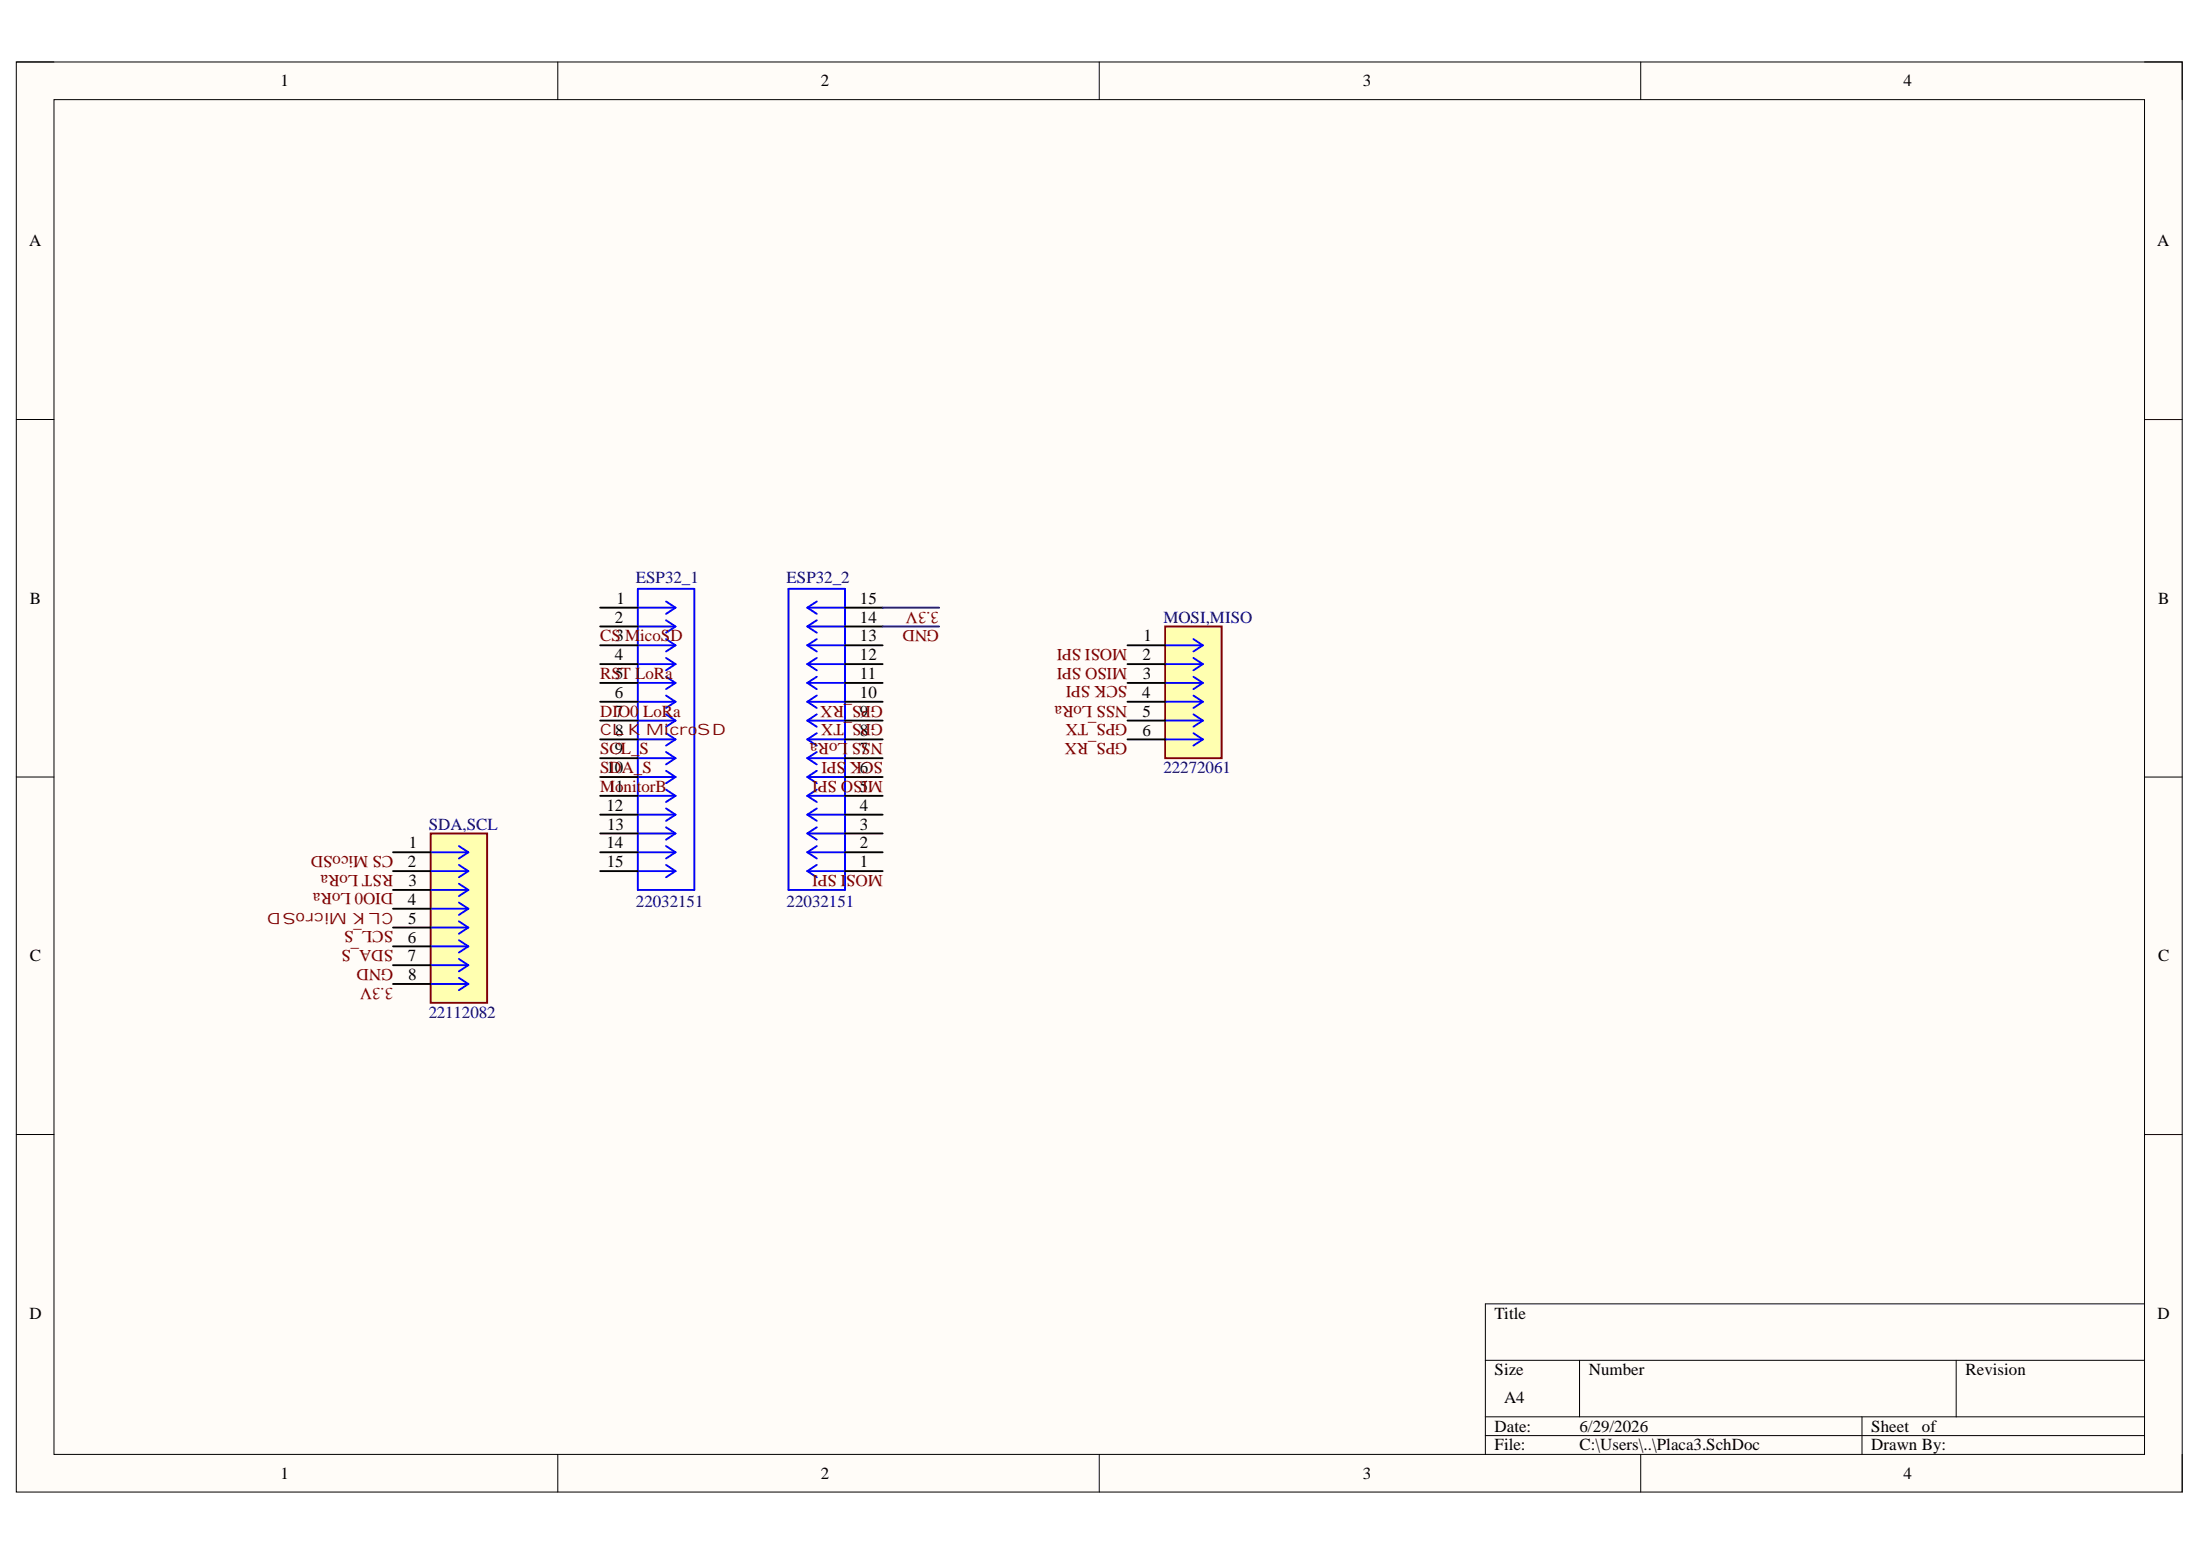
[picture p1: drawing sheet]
<svg xmlns="http://www.w3.org/2000/svg" width="297mm" height="210mm" viewBox="0 0 297 210" stroke-linecap="round" stroke-linejoin="round" font-family="sans-serif">
<path d="M2.2 8.4h292.4v193h-292.4z" fill-rule="evenodd" fill="#fffcf8"/>
<path d="M2.2 8.4h292.4v193h-292.4z" fill="none" stroke="#000" stroke-width=".14"/>
<path d="M7.3 13.4h282.2v182.9h-282.2z" fill-rule="evenodd" fill="#fffcf8"/>
<g fill="none" stroke="#000" stroke-width=".14">
<path d="M2.2 8.4h5.1M7.3 13.4h282.2v182.9h-282.2zM75.3 8.4v5M148.4 8.4v5M221.5 8.4v5M289.5 8.4h5.1v5M2.2 56.6h5.1M289.5 56.6h5.1M2.2 104.9h5.1M289.5 104.9h5.1M2.2 153.1h5.1M289.5 153.1h5.1"/>
<path d="M289.5 176h-88.9v20.3M75.3 196.3v5.1M148.4 196.3v5.1M200.6 183.6h88.9M200.6 191.3h88.9M200.6 193.8h88.9M213.3 183.6v7.7M221.5 196.3v5.1M251.4 191.3v5M264.1 183.6v7.7M294.6 196.3v5.1"/>
</g>
<g fill="none" stroke="#00f" stroke-width=".25">
<path d="M86.1 79.5h7.6v40.6h-7.6zM106.5 79.5h7.6v40.6h-7.6zM86.1 99.8h5.1M86.1 97.3h5.1M86.1 94.7h5.1M86.1 92.2h5.1M86.1 89.6h5.1M86.1 87.1h5.1M86.1 84.6h5.1M86.1 82h5.1M89.9 81.2l1.3 .8M89.9 83.7l1.3 .9"/>
<path d="M89.9 86.3l1.3 .8M89.9 88.8l1.3 .8M89.9 91.4l1.3 .8M89.9 93.9l1.3 .8M89.9 96.4l1.3 .9M89.9 99l1.3 .8M91.2 82l-1.3 .9M91.2 84.6l-1.3 .8M91.2 87.1l-1.3 .8M91.2 89.6l-1.3 .9M91.2 92.2l-1.3 .8M91.2 94.7l-1.3 .9"/>
<path d="M91.2 97.3l-1.3 .8M91.2 99.8l-1.3 .8M109 99.8h5.1M109 97.3h5.1M109 94.7h5.1M109 92.2h5.1M109 89.6h5.1M109 87.1h5.1M109 84.6h5.1M109 82h5.1M109 99.8l1.3 .8M109 97.3l1.3 .8"/>
<path d="M109 94.7l1.3 .9M109 92.2l1.3 .8M109 89.6l1.3 .9M109 87.1l1.3 .8M109 84.6l1.3 .8M109 82l1.3 .9M110.3 99l-1.3 .8M110.3 96.4l-1.3 .9M110.3 93.9l-1.3 .8M110.3 91.4l-1.3 .8M110.3 88.8l-1.3 .8M110.3 86.3l-1.3 .8"/>
<path d="M110.3 83.7l-1.3 .9M110.3 81.2l-1.3 .8M86.1 117.6h5.1M86.1 115h5.1M86.1 112.5h5.1M86.1 110h5.1M86.1 107.4h5.1M86.1 104.9h5.1M86.1 102.3h5.1M89.9 101.5l1.3 .8M89.9 104l1.3 .9M89.9 106.6l1.3 .8"/>
<path d="M89.9 109.1l1.3 .9M89.9 111.7l1.3 .8M89.9 114.2l1.3 .8M89.9 116.7l1.3 .9M91.2 102.3l-1.3 .9M91.2 104.9l-1.3 .8M91.2 107.4l-1.3 .9M91.2 110l-1.3 .8M91.2 112.5l-1.3 .8M91.2 115l-1.3 .9M91.2 117.6l-1.3 .8M109 117.6h5.1"/>
<path d="M109 115h5.1M109 112.5h5.1M109 110h5.1M109 107.4h5.1M109 104.9h5.1M109 102.3h5.1M109 117.6l1.3 .8M109 115l1.3 .9M109 112.5l1.3 .8M109 110l1.3 .8M109 107.4l1.3 .9M109 104.9l1.3 .8"/>
<path d="M109 102.3l1.3 .9M110.3 116.7l-1.3 .9M110.3 114.2l-1.3 .8M110.3 111.7l-1.3 .8M110.3 109.1l-1.3 .9M110.3 106.6l-1.3 .8M110.3 104l-1.3 .9M110.3 101.5l-1.3 .8"/>
</g>
<g fill="none" stroke="#000" stroke-width=".25">
<path d="M81 84.6h5.1M81 82h5.1M81 99.8h5.1M81 97.3h5.1M81 94.7h5.1M81 92.2h5.1M81 89.6h5.1M81 87.1h5.1M114.1 99.8h5.1M114.1 97.3h5.1M114.1 94.7h5.1M114.1 92.2h5.1"/>
<path d="M114.1 89.6h5.1M114.1 87.1h5.1M114.1 84.6h5.1M114.1 82h5.1M81 117.6h5.1M81 115h5.1M81 112.5h5.1M81 110h5.1M81 107.4h5.1M81 104.9h5.1M81 102.3h5.1M114.1 117.6h5.1"/>
<path d="M114.1 115h5.1M114.1 112.5h5.1M114.1 110h5.1M114.1 107.4h5.1M114.1 104.9h5.1M114.1 102.3h5.1"/>
</g>
<path d="M119.2 82h7.6M119.2 84.6h7.6" fill="none" stroke="#000080" stroke-width=".25"/>
<path d="M58.1 112.5h7.7v22.9h-7.7z" fill-rule="evenodd" fill="#ffffb0"/>
<path d="M58.1 112.5h7.7v22.9h-7.7z" fill="none" stroke="#800000" stroke-width=".25"/>
<g fill="none" stroke="#00f" stroke-width=".25">
<path d="M58.1 115h5.1M58.1 117.6h5.1M62 114.2l1.2 .8M62 116.7l1.2 .9M62 119.3l1.2 .8M63.2 115l-1.2 .9M63.2 117.6l-1.2 .8M58.1 120.1h5.1M58.1 122.7h5.1M58.1 125.2h5.1M58.1 127.7h5.1M58.1 130.3h5.1"/>
<path d="M58.1 132.8h5.1M62 121.8l1.2 .9M62 124.4l1.2 .8M62 126.9l1.2 .8M62 129.4l1.2 .9M62 132l1.2 .8M63.2 120.1l-1.2 .9M63.2 122.7l-1.2 .8M63.2 125.2l-1.2 .8M63.2 127.7l-1.2 .9M63.2 130.3l-1.2 .8M63.2 132.8l-1.2 .9"/>
</g>
<path d="M53.1 115h5M53.1 117.6h5M53.1 120.1h5M53.1 122.7h5M53.1 125.2h5M53.1 127.7h5M53.1 130.3h5M53.1 132.8h5" fill="none" stroke="#000" stroke-width=".25"/>
<path d="M157.3 84.6h7.6v17.7h-7.6z" fill-rule="evenodd" fill="#ffffb0"/>
<path d="M157.3 84.6h7.6v17.7h-7.6z" fill="none" stroke="#800000" stroke-width=".25"/>
<g fill="none" stroke="#00f" stroke-width=".25">
<path d="M157.3 87.1h5.1M157.3 89.6h5.1M157.3 92.2h5.1M157.3 94.7h5.1M157.3 97.3h5.1M157.3 99.8h5.1M161.1 86.3l1.3 .8M161.1 88.8l1.3 .8M161.1 91.4l1.3 .8M161.1 93.9l1.3 .8M161.1 96.4l1.3 .9M161.1 99l1.3 .8"/>
<path d="M162.4 87.1l-1.3 .8M162.4 89.6l-1.3 .9M162.4 92.2l-1.3 .8M162.4 94.7l-1.3 .9M162.4 97.3l-1.3 .8M162.4 99.8l-1.3 .8"/>
</g>
<path d="M152.2 87.1h5.1M152.2 89.6h5.1M152.2 92.2h5.1M152.2 94.7h5.1M152.2 97.3h5.1M152.2 99.8h5.1" fill="none" stroke="#000" stroke-width=".25"/>
<g font-size="2.3">
<text x="37.9" y="11.7">1</text>
<text x="110.8" y="11.7">2</text>
<text x="184" y="11.7">3</text>
<text x="257" y="11.7">4</text>
<text x="3.9" y="33.2">A</text>
<text x="291.3" y="33.2">A</text>
<text x="4" y="81.5">B</text>
<text x="83.2" y="81.5">1</text>
<text x="116.1" y="81.5">15</text>
<text x="291.4" y="81.5">B</text>
<text x="83" y="84">2</text>
<text x="83" y="89.1">4</text>
<text x="83.1" y="86.6">3</text>
<text x="116.1" y="89.1">12</text>
<text x="116.1" y="86.6">13</text>
<text x="116.1" y="84">14</text>
<text x="154.2" y="89.1">2</text>
<text x="154.4" y="86.6">1</text>
<text x="83" y="94.2">6</text>
<text x="83.1" y="91.7">5</text>
<text x="116.1" y="94.2">10</text>
<text x="116.1" y="91.7">11</text>
<text x="154.2" y="94.2">4</text>
<text x="154.3" y="91.7">3</text>
<text x="83" y="96.8">7</text>
<text x="83" y="101.8">9</text>
<text x="83.1" y="99.3">8</text>
<text x="116.1" y="101.8">7</text>
<text x="116.1" y="99.3">8</text>
<text x="116.1" y="96.8">9</text>
<text x="154.2" y="99.3">6</text>
<text x="154.3" y="96.8">5</text>
<text x="81.9" y="104.4">10</text>
<text x="82" y="106.9">11</text>
<text x="116.1" y="106.9">5</text>
<text x="116.1" y="104.4">6</text>
<text x="81.9" y="109.4">12</text>
<text x="82" y="112">13</text>
<text x="116.1" y="112">3</text>
<text x="116.1" y="109.4">4</text>
<text x="55.1" y="117.1">2</text>
<text x="55.1" y="119.6">3</text>
<text x="55.2" y="114.5">1</text>
<text x="81.9" y="114.5">14</text>
<text x="81.9" y="117.1">15</text>
<text x="116.1" y="117.1">1</text>
<text x="116.1" y="114.5">2</text>
<text x="55.1" y="122.2">4</text>
<text x="55.1" y="124.7">5</text>
<text x="4" y="129.8">C</text>
<text x="55.1" y="127.2">6</text>
<text x="55.1" y="129.8">7</text>
<text x="291.4" y="129.8">C</text>
<text x="55.1" y="132.3">8</text>
<text x="4" y="178">D</text>
<text x="201.8" y="178">Title</text>
<text x="291.3" y="178">D</text>
<text x="201.8" y="185.6">Size</text>
<text x="214.5" y="185.6">Number</text>
<text x="265.4" y="185.6">Revision</text>
<text x="203.1" y="189.4">A4</text>
<text x="201.8" y="193.2">Date:</text>
<text x="201.8" y="195.8">File:</text>
<text x="213.3" y="193.2">6/29/2026</text>
<text x="213.3" y="195.8">C:\Users\..\Placa3.SchDoc</text>
<text x="252.7" y="193.2">Sheet</text>
<text x="252.7" y="195.8">Drawn By:</text>
<text x="259.5" y="193.2">of</text>
<text x="37.9" y="199.6">1</text>
<text x="110.8" y="199.6">2</text>
<text x="184" y="199.6">3</text>
<text x="257" y="199.6">4</text>
</g>
<g font-size="2.3" fill="#000080">
<text x="85.9" y="78.7">ESP32_1</text>
<text x="106.2" y="78.7">ESP32_2</text>
<text x="157.1" y="84">MOSI,MISO</text>
<text x="157.1" y="104.4">22272061</text>
<text x="57.9" y="112">SDA,SCL</text>
<text x="85.9" y="122.4">22032151</text>
<text x="106.2" y="122.4">22032151</text>
<text x="57.9" y="137.4">22112082</text>
</g>
<g font-size="2.3" fill="#800000">
<text x="126.8" y="82.6" transform="rotate(-180 126.8 82.6)">3.3V</text>
<text x="81" y="86.6">CS MicoSD</text>
<text x="126.8" y="85" transform="rotate(-180 126.8 85)">GND</text>
<text x="152.2" y="87.6" transform="rotate(-180 152.2 87.6)">MOSI SPI</text>
<text x="81" y="91.7">RST LoRa</text>
<text x="113.9" y="95.2" transform="rotate(-180 113.9 95.2)">RX</text>
<text x="119.2" y="95.2" transform="rotate(-180 119.2 95.2)">GPS_</text>
<text x="152.2" y="95.2" transform="rotate(-180 152.2 95.2)">NSS LoRa</text>
<text x="152.2" y="92.7" transform="rotate(-180 152.2 92.7)">SCK SPI</text>
<text x="152.2" y="90.1" transform="rotate(-180 152.2 90.1)">MISO SPI</text>
<text x="81" y="101.8">SCL_S</text>
<text x="81" y="96.8">DIO0 LoRa</text>
<text x="113.9" y="97.8" transform="rotate(-180 113.9 97.8)">TX</text>
<text x="119.2" y="97.8" transform="rotate(-180 119.2 97.8)">GPS_</text>
<text x="119.2" y="100.3" transform="rotate(-180 119.2 100.3)">NSS LoRa</text>
<text x="152.2" y="97.8" transform="rotate(-180 152.2 97.8)">GPS_TX</text>
<text x="152.2" y="100.3" transform="rotate(-180 152.2 100.3)">GPS_RX</text>
<text x="81" y="104.4">SDA_S</text>
<text x="81" y="106.9">MonitorB</text>
<text x="113" y="105.4" transform="rotate(-180 113 105.4)">SPI</text>
<text x="119.2" y="102.8" transform="rotate(-180 119.2 102.8)">SCK SPI</text>
<text x="119.2" y="105.4" transform="rotate(-180 119.2 105.4)">MISO</text>
<text x="53.1" y="118.1" transform="rotate(-180 53.1 118.1)">RST LoRa</text>
<text x="53.1" y="115.5" transform="rotate(-180 53.1 115.5)">CS MicoSD</text>
<text x="113" y="118.1" transform="rotate(-180 113 118.1)">SPI</text>
<text x="119.2" y="118.1" transform="rotate(-180 119.2 118.1)">MOSI</text>
<text x="53.1" y="120.6" transform="rotate(-180 53.1 120.6)">DIO0 LoRa</text>
<text x="53.1" y="125.7" transform="rotate(-180 53.1 125.7)">SCL_S</text>
<text x="53.1" y="128.2" transform="rotate(-180 53.1 128.2)">SDA_S</text>
<text x="53.1" y="130.8" transform="rotate(-180 53.1 130.8)">GND</text>
<text x="53.1" y="133.3" transform="rotate(-180 53.1 133.3)">3.3V</text>
</g>
<g font-size="2.1" fill="#800000">
<text x="81" y="99.2">CLK</text>
<text x="87.3" y="99.2">MicroSD</text>
<text x="53.1" y="123.3" transform="rotate(-180 53.1 123.3)">CLK MicroSD</text>
</g>
</svg>
